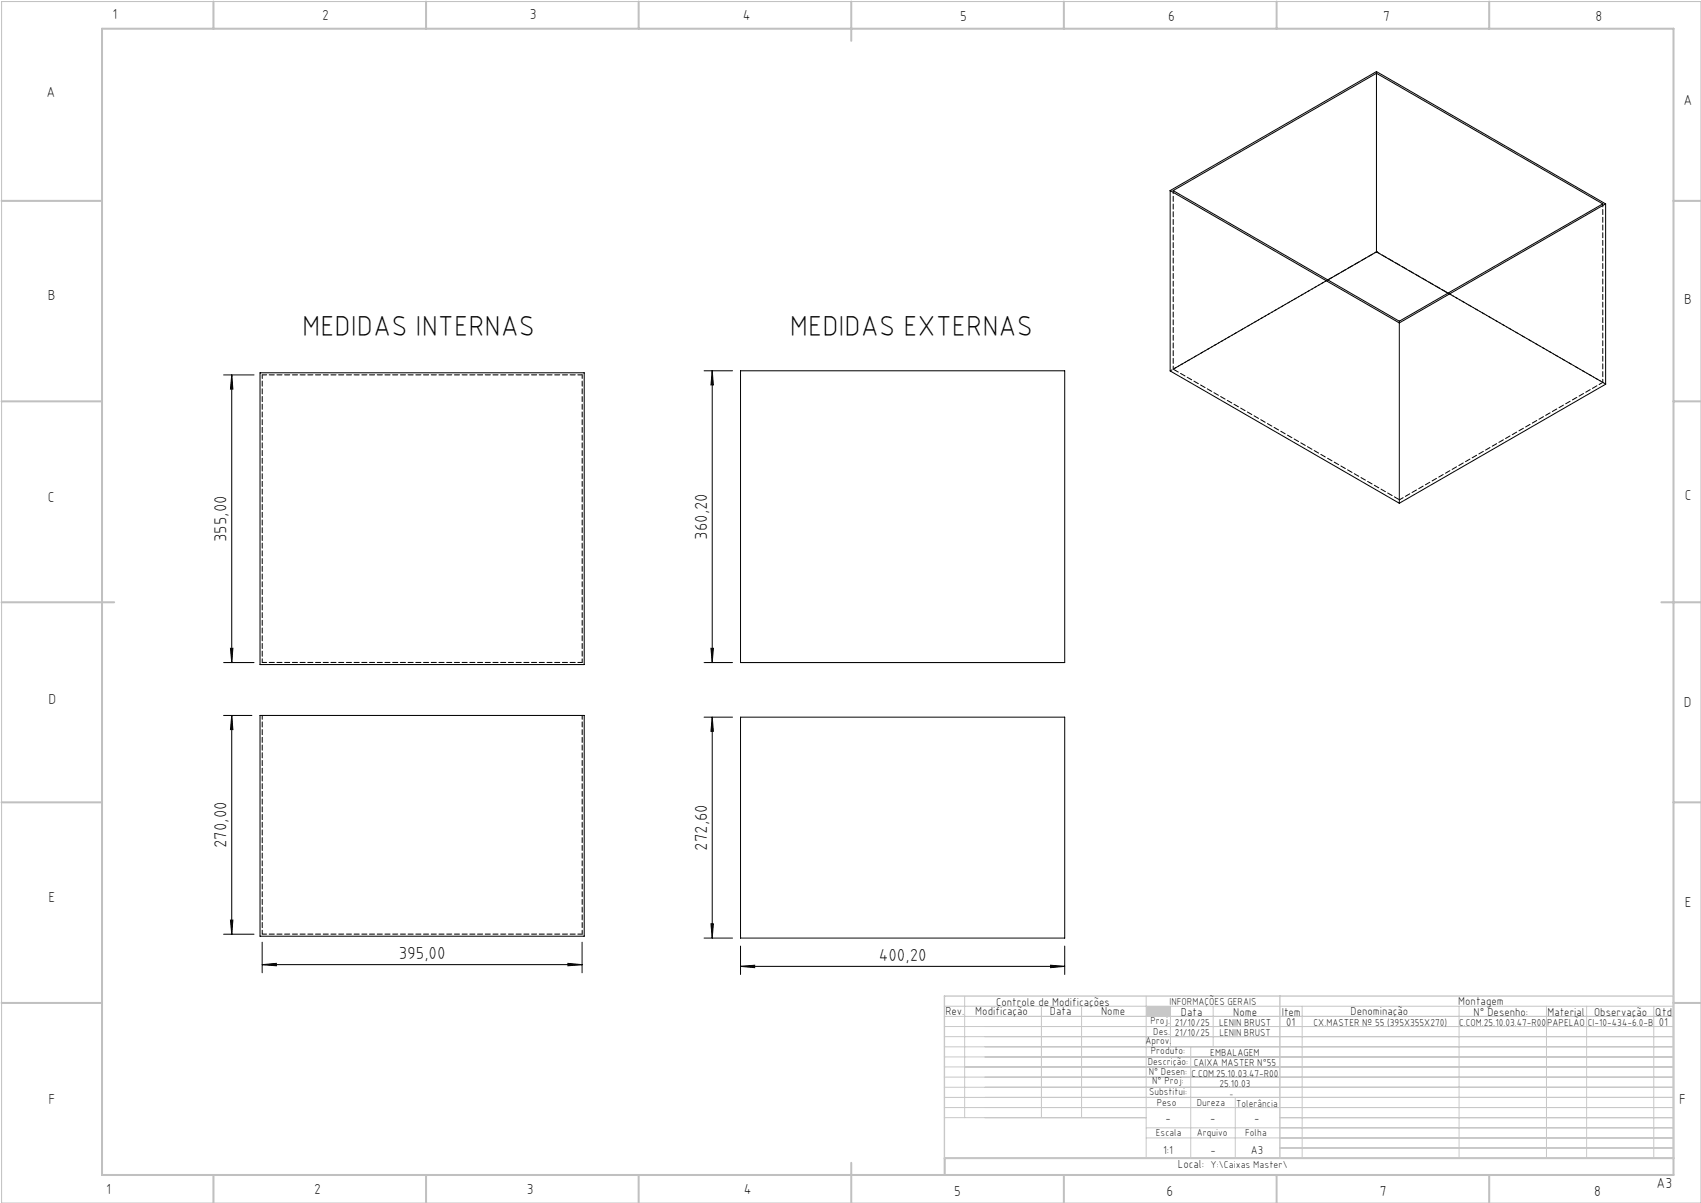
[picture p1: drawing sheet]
<svg xmlns="http://www.w3.org/2000/svg" width="420mm" height="297mm" viewBox="0 0 420 297" stroke-linecap="round" stroke-linejoin="round" font-family="sans-serif">
<path d="M.4 .4h419.6v296.6h-419.6z" fill="none" stroke="#c0c0c0" stroke-width=".25"/>
<g fill="none" stroke="#c0c0c0" stroke-width=".5">
<path d="M25.2 7.1h388v283h-388zM52.7 .4v6.7M105.2 .4v6.7M157.7 .4v6.7M210.2 .4v9.7M262.7 .4v6.7M315.2 .4v6.7M367.7 .4v6.7M.4 49.6h24.8M413.2 49.6h6.8M.4 99.1h24.8M413.2 99.1h6.8"/>
<path d="M.4 148.7h27.8M410.2 148.7h9.8M.4 198.1h24.8M413.2 198.1h6.8M.4 247.6h24.8M413.2 247.6h6.8M52.7 290.1v6.9M105.2 290.1v6.9M157.7 290.1v6.9M210.2 287.1v9.9M262.7 290.1v6.9M315.2 290.1v6.9"/>
<path d="M367.7 290.1v6.9M413.2 285.9h-179.9v4.2"/>
</g>
<g fill="none" stroke="#c3c8d2" stroke-width=".25">
<path d="M233.2 250.9h180M233.2 248.4h180M233.2 253.4h180M233.2 255.9h180M233.2 258.4h180M238.2 245.9v30M257.1 248.4v27.5M267.1 248.4v27.5M283 245.9v40M289 248.4v10M294 258.4v27.5M299.5 248.4v10"/>
<path d="M321.5 248.4v37.5M360.3 248.4v37.5M381.8 248.4v37.5M391.8 248.4v37.5M408.3 248.4v37.5M233.2 260.9h180M233.2 263.4h180M233.2 265.9h180M233.2 268.4h180M233.2 270.9h180M233.2 273.4h180M233.2 275.9h49.8"/>
<path d="M283 278.4h130.2M305 270.9v15M316 275.9h97.2M283 280.9h130.2M316 283.4h97.2"/>
</g>
<path d="M233.2 245.9h180v40h-180zM316 245.9v40" fill="none" stroke="#c3c8d2" stroke-width=".35"/>
<path d="M283 248.4h6v2.5h-6z" fill-rule="evenodd" fill="#c3c8d2"/>
<g fill="none" stroke="#000" stroke-width=".25">
<path d="M339.9 18.1v44.1M288.9 47.1v44.5l56.6 32.6M288.9 47.1l56.6 32.6M288.9 47.1l51-29.4 56.6 32.6M289.7 47.1l50.2-29 55.8 32.2-50.2 29zM396.5 50.3l-51 29.4M396.5 50.3v44.6l-51 29.3M339.9 62.2l17.6 10.2M339.9 62.2l-12 6.9M345.5 79.7v44.5M55.2 92.6h7.5M57.2 92.6l.3 3.5h-.6z"/>
<path d="M57.2 92.6v71M64.2 92h80.1v72.1h-80.1zM173.8 91.5h7.1M175.9 91.5l.2 3.5h-.6zM175.9 91.5v72.1M182.8 91.5h80.1v72.1h-80.1zM55.2 163.6h7.5M55.2 176.6h7M56.9 160.1h.6l-.3 3.5zM57.2 176.6l.3 3.5h-.6zM57.2 176.6v54M64.2 176.6h80.1v54.5h-80.1z"/>
<path d="M173.8 163.6h7.1M173.8 177.1h7.1M175.5 160.1h.6l-.2 3.5zM175.9 177.1l.2 3.4h-.6zM175.9 177.1v54.5M182.8 177.1h80.1v54.5h-80.1zM55.2 230.6h7.5M56.9 227.2h.6l-.3 3.4zM64.7 238.2l3.5-.4v.6zM64.7 232.6v7.6M64.7 238.2h79M140.2 237.8l3.5 .4-3.5 .2z"/>
<path d="M143.7 232.6v7.6M173.8 231.6h7.1M175.5 228.1h.6l-.2 3.5zM182.8 238.6l3.5-.3v.6zM182.8 233.6v7M182.8 238.6h80.1M259.4 238.3l3.5 .3-3.5 .3zM262.9 233.6v7"/>
</g>
<g fill="#000">
<path d="M56.9 160.1h.6l-.3 3.5zM57.2 92.6l.3 3.5h-.6zM175.5 160.1h.6l-.2 3.5zM175.9 91.5l.2 3.5h-.6z"/>
<path d="M57.2 176.6l.3 3.5h-.6zM56.9 227.2h.6l-.3 3.4zM175.9 177.1l.2 3.4h-.6zM175.5 228.1h.6l-.2 3.5z"/>
<path d="M64.7 238.2l3.5-.4v.6zM140.2 237.8l3.5 .4-3.5 .2zM182.8 238.6l3.5-.3v.6zM259.4 238.3l3.5 .3-3.5 .3z"/>
</g>
<path d="M396.5 94.8l-56.6-32.6M64.7 176.6v54M143.7 176.6v54" fill="none" stroke="#000" stroke-width=".25" stroke-dasharray="1.3 .6" stroke-dashoffset=".3"/>
<path d="M64.7 92.5h79M345.5 123.4l50.2-29M143.7 163.5h-79M64.7 230.6h79" fill="none" stroke="#000" stroke-width=".25" stroke-dasharray="1.3 .6" stroke-dashoffset=".2"/>
<path d="M143.7 92.5v71M64.7 163.5v-71" fill="none" stroke="#000" stroke-width=".25" stroke-dasharray="1.3 .6" stroke-dashoffset=".4"/>
<path d="M339.9 17.6v.5M339.9 62.2h.1M345.5 79.3v.4" fill="none" stroke="#000" stroke-width=".25" stroke-dasharray="1.3 .6"/>
<path d="M289.7 47v44.1M395.7 50.3v44.1M327.9 69.1l-38.2 22M395.7 94.4l-38.1-22" fill="none" stroke="#000" stroke-width=".25" stroke-dasharray="1.3 .6" stroke-dashoffset=".5"/>
<path d="M289.7 91.1l55.8 32.3" fill="none" stroke="#000" stroke-width=".25" stroke-dasharray="1.3 .6" stroke-dashoffset="-.2"/>
<path d="M339.9 62.2l-51 29.4" fill="none" stroke="#000" stroke-width=".25" stroke-dasharray="1.3 .6" stroke-dashoffset=".8"/>
<g font-size="7.1">
<text x="74.6" y="82.9">MEDIDAS INTERNAS</text>
<text x="195" y="82.9">MEDIDAS EXTERNAS</text>
</g>
<g font-size="4.3">
<text x="55.9" y="133.8" transform="rotate(-90 55.9 133.8)">355,00</text>
<text x="174.6" y="133.3" transform="rotate(-90 174.6 133.3)">360,20</text>
<text x="55.9" y="209.4" transform="rotate(-90 55.9 209.4)">270,00</text>
<text x="174.6" y="210.1" transform="rotate(-90 174.6 210.1)">272,60</text>
<text x="98.5" y="236.8">395,00</text>
<text x="217" y="237.3">400,20</text>
</g>
<g font-size="3.6">
<text x="27.8" y="4.8">1</text>
<text x="79.5" y="4.9">2</text>
<text x="130.8" y="4.8">3</text>
<text x="183.4" y="4.9">4</text>
<text x="237.1" y="5.1">5</text>
<text x="288.4" y="5.2">6</text>
<text x="341.5" y="5.1">7</text>
<text x="394" y="5.2">8</text>
<text x="11.5" y="24">A</text>
<text x="415.7" y="25.8">A</text>
<text x="11.8" y="74.1">B</text>
<text x="415.8" y="75.1">B</text>
<text x="11.8" y="124">C</text>
<text x="416" y="123.5">C</text>
<text x="12" y="173.7">D</text>
<text x="415.8" y="174.7">D</text>
<text x="12" y="222.6">E</text>
<text x="416" y="223.9">E</text>
<text x="12" y="272.6">F</text>
<text x="414.6" y="272.6">F</text>
<text x="409" y="293.3">A3</text>
<text x="26.2" y="294.8">1</text>
<text x="77.6" y="294.8">2</text>
<text x="130.1" y="294.8">3</text>
<text x="183.7" y="294.7">4</text>
<text x="235.6" y="295.2">5</text>
<text x="288" y="295.2">6</text>
<text x="340.7" y="295.2">7</text>
<text x="393.6" y="295.2">8</text>
</g>
<g font-size="2.9">
<text x="240.8" y="250.6">Modificação</text>
<text x="259.2" y="250.6">Data</text>
<text x="271.9" y="250.6">Nome</text>
<text x="290.9" y="288.4">Local:</text>
</g>
<g font-size="2.8">
<text x="233.4" y="250.6">Rev.</text>
<text x="246" y="248.4">Controle de Modificações</text>
<text x="291.6" y="250.8">Data</text>
<text x="304.5" y="250.8">Nome</text>
<text x="316.5" y="250.9">Item</text>
<text x="333.5" y="250.5">Denominação</text>
<text x="360.1" y="248.2">Montagem</text>
<text x="363.9" y="250.8">N° Desenho:</text>
<text x="382.1" y="250.8">Material</text>
<text x="393.6" y="250.8">Observação</text>
<text x="408.7" y="250.9">Qtd</text>
<text x="317.6" y="253.3">01</text>
<text x="409.6" y="253.3">01</text>
<text x="287.7" y="276.9">-</text>
<text x="298.8" y="276.9">-</text>
<text x="309.7" y="276.9">-</text>
<text x="287.2" y="284.8">1:1</text>
<text x="298.9" y="284.8">-</text>
<text x="308.8" y="284.8">A3</text>
</g>
<g font-size="2.5">
<text x="288.7" y="248.2">INFORMAÇÕES GERAIS</text>
<text x="282.8" y="257.8">Aprov.</text>
<text x="284.1" y="252.9">Proj.</text>
<text x="284.8" y="255.4">Des.</text>
<text x="290.1" y="255.8">21/10/25</text>
<text x="290.1" y="253.3">21/10/25</text>
<text x="301" y="253.3">LENIN BRUST</text>
<text x="301.1" y="255.8">LENIN BRUST</text>
<text x="324.3" y="253.3">CX.MASTER Nº 55 (395X355X270)</text>
<text x="360.3" y="253.3">C.COM.25.10.03.47-R00</text>
<text x="382" y="253.3">PAPELÃO</text>
<text x="392" y="253.3">CI-10-434-6.0-B</text>
<text x="283.4" y="262.9">Descrição:</text>
<text x="284.2" y="260.3">Produto:</text>
<text x="294.7" y="263.3">CAIXA MASTER N°55</text>
<text x="298.8" y="260.7">EMBALAGEM</text>
<text x="283.7" y="265.4">N° Desen:</text>
<text x="284.5" y="267.7">N° Proj:</text>
<text x="294.2" y="265.9">C.COM.25.10.03.47-R00</text>
<text x="301.1" y="268.3">25.10.03</text>
<text x="283.7" y="270.4">Substitui:</text>
<text x="285.6" y="273">Peso</text>
<text x="295.5" y="273">Dureza</text>
<text x="305.2" y="273.3">Tolerância</text>
<text x="285.4" y="280.4">Escala</text>
<text x="295.5" y="280.4">Arquivo</text>
<text x="307.5" y="280.4">Folha</text>
<text x="298.9" y="288.4">Y:\Caixas Master\</text>
</g>
<text font-size="2.1" x="303.5" y="270.9">-</text>
</svg>
